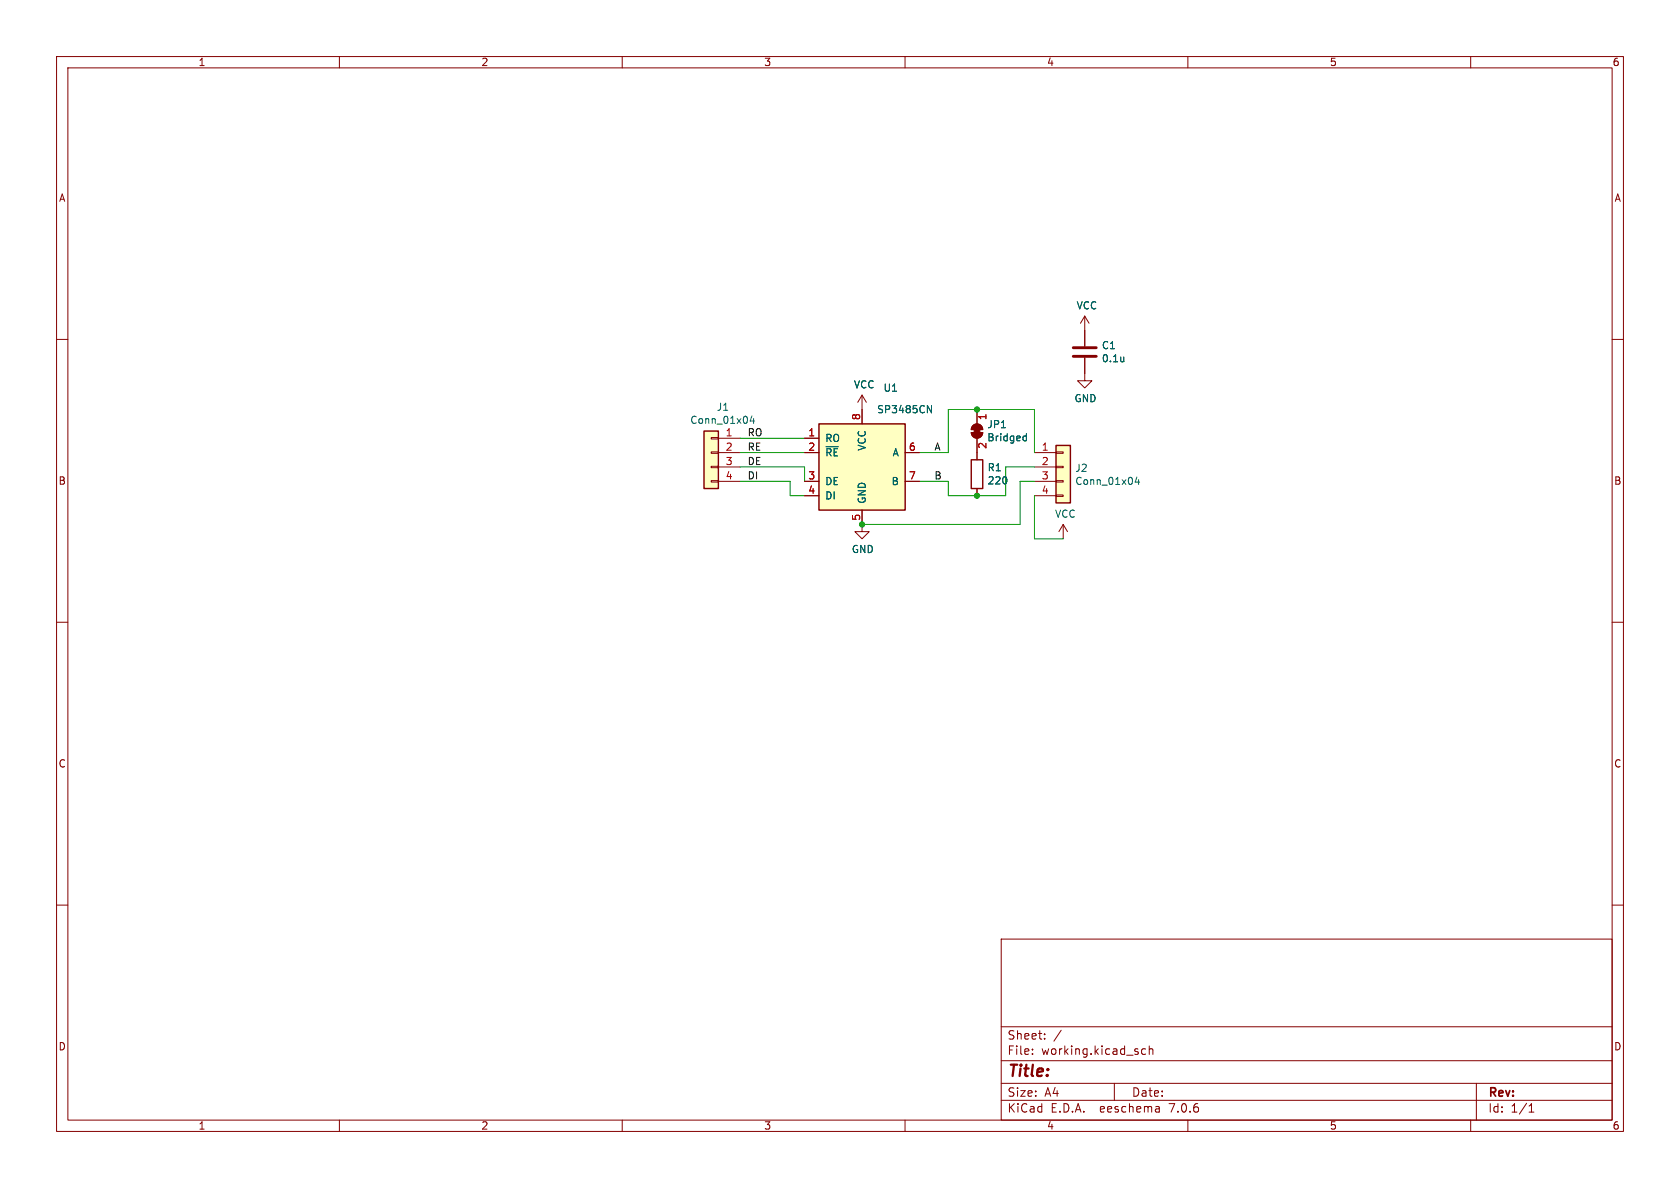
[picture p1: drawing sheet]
(kicad_sch (version 20230121) (generator eeschema)

 (paper "A4")

 (lib_symbols
  (symbol "Connector_Generic:Conn_01x04" (pin_names (offset 1.016) hide) (in_bom yes) (on_board yes)
   (property "Reference" "J" (at 0 5.08 0) (effects (font (size 1.27 1.27))))
   (property "Value" "Conn_01x04" (at 0 -7.62 0) (effects (font (size 1.27 1.27))))
   (property "Footprint" "" (at 0 0 0) (effects (font (size 1.27 1.27)) hide))
   (property "Datasheet" "~" (at 0 0 0) (effects (font (size 1.27 1.27)) hide))
   (symbol "Conn_01x04_1_1"
    (rectangle (start -1.27 -4.953) (end 0 -5.207) (stroke (width 0.1524) (type default)) (fill (type none)))
    (rectangle (start -1.27 -2.413) (end 0 -2.667) (stroke (width 0.1524) (type default)) (fill (type none)))
    (rectangle (start -1.27 0.127) (end 0 -0.127) (stroke (width 0.1524) (type default)) (fill (type none)))
    (rectangle (start -1.27 2.667) (end 0 2.413) (stroke (width 0.1524) (type default)) (fill (type none)))
    (rectangle (start -1.27 3.81) (end 1.27 -6.35) (stroke (width 0.254) (type default)) (fill (type background)))
    (pin passive line (at -5.08 2.54 0) (length 3.81) (name "Pin_1" (effects (font (size 1.27 1.27)))) (number "1" (effects (font (size 1.27 1.27)))))
    (pin passive line (at -5.08 0 0) (length 3.81) (name "Pin_2" (effects (font (size 1.27 1.27)))) (number "2" (effects (font (size 1.27 1.27)))))
    (pin passive line (at -5.08 -2.54 0) (length 3.81) (name "Pin_3" (effects (font (size 1.27 1.27)))) (number "3" (effects (font (size 1.27 1.27)))))
    (pin passive line (at -5.08 -5.08 0) (length 3.81) (name "Pin_4" (effects (font (size 1.27 1.27)))) (number "4" (effects (font (size 1.27 1.27)))))))
  (symbol "Device:C" (pin_numbers hide) (pin_names (offset 0.254)) (in_bom yes) (on_board yes)
   (property "Reference" "C" (at 0.635 2.54 0) (effects (font (size 1.27 1.27)) (justify left)))
   (property "Value" "C" (at 0.635 -2.54 0) (effects (font (size 1.27 1.27)) (justify left)))
   (property "Footprint" "" (at 0.9652 -3.81 0) (effects (font (size 1.27 1.27)) hide))
   (property "Datasheet" "~" (at 0 0 0) (effects (font (size 1.27 1.27)) hide))
   (symbol "C_0_1"
    (polyline (pts (xy -2.032 -0.762) (xy 2.032 -0.762)) (stroke (width 0.508) (type default)) (fill (type none)))
    (polyline (pts (xy -2.032 0.762) (xy 2.032 0.762)) (stroke (width 0.508) (type default)) (fill (type none))))
   (symbol "C_1_1"
    (pin passive line (at 0 3.81 270) (length 2.794) (name "~" (effects (font (size 1.27 1.27)))) (number "1" (effects (font (size 1.27 1.27)))))
    (pin passive line (at 0 -3.81 90) (length 2.794) (name "~" (effects (font (size 1.27 1.27)))) (number "2" (effects (font (size 1.27 1.27)))))))
  (symbol "Device:R" (pin_numbers hide) (pin_names (offset 0)) (in_bom yes) (on_board yes)
   (property "Reference" "R" (at 2.032 0 90) (effects (font (size 1.27 1.27))))
   (property "Value" "R" (at 0 0 90) (effects (font (size 1.27 1.27))))
   (property "Footprint" "" (at -1.778 0 90) (effects (font (size 1.27 1.27)) hide))
   (property "Datasheet" "~" (at 0 0 0) (effects (font (size 1.27 1.27)) hide))
   (symbol "R_0_1"
    (rectangle (start -1.016 -2.54) (end 1.016 2.54) (stroke (width 0.254) (type default)) (fill (type none))))
   (symbol "R_1_1"
    (pin passive line (at 0 3.81 270) (length 1.27) (name "~" (effects (font (size 1.27 1.27)))) (number "1" (effects (font (size 1.27 1.27)))))
    (pin passive line (at 0 -3.81 90) (length 1.27) (name "~" (effects (font (size 1.27 1.27)))) (number "2" (effects (font (size 1.27 1.27)))))))
  (symbol "Interface_UART:SP3485CN" (pin_names (offset 1.016)) (in_bom yes) (on_board yes)
   (property "Reference" "U" (at -7.62 8.89 0) (effects (font (size 1.27 1.27)) (justify left)))
   (property "Value" "SP3485CN" (at 2.54 8.89 0) (effects (font (size 1.27 1.27)) (justify left)))
   (property "Footprint" "Package_SO:SOIC-8_3.9x4.9mm_P1.27mm" (at 26.67 -8.89 0) (effects (font (size 1.27 1.27) italic) hide))
   (property "Datasheet" "http://www.icbase.com/pdf/SPX/SPX00480106.pdf" (at 0 0 0) (effects (font (size 1.27 1.27)) hide))
   (symbol "SP3485CN_0_1"
    (rectangle (start -7.62 7.62) (end 7.62 -7.62) (stroke (width 0.254) (type default)) (fill (type background))))
   (symbol "SP3485CN_1_1"
    (pin output line (at -10.16 5.08 0) (length 2.54) (name "RO" (effects (font (size 1.27 1.27)))) (number "1" (effects (font (size 1.27 1.27)))))
    (pin input line (at -10.16 2.54 0) (length 2.54) (name "~{RE}" (effects (font (size 1.27 1.27)))) (number "2" (effects (font (size 1.27 1.27)))))
    (pin input line (at -10.16 -2.54 0) (length 2.54) (name "DE" (effects (font (size 1.27 1.27)))) (number "3" (effects (font (size 1.27 1.27)))))
    (pin input line (at -10.16 -5.08 0) (length 2.54) (name "DI" (effects (font (size 1.27 1.27)))) (number "4" (effects (font (size 1.27 1.27)))))
    (pin power_in line (at 0 -10.16 90) (length 2.54) (name "GND" (effects (font (size 1.27 1.27)))) (number "5" (effects (font (size 1.27 1.27)))))
    (pin bidirectional line (at 10.16 2.54 180) (length 2.54) (name "A" (effects (font (size 1.27 1.27)))) (number "6" (effects (font (size 1.27 1.27)))))
    (pin bidirectional line (at 10.16 -2.54 180) (length 2.54) (name "B" (effects (font (size 1.27 1.27)))) (number "7" (effects (font (size 1.27 1.27)))))
    (pin power_in line (at 0 10.16 270) (length 2.54) (name "VCC" (effects (font (size 1.27 1.27)))) (number "8" (effects (font (size 1.27 1.27)))))))
  (symbol "Jumper:SolderJumper_2_Bridged" (pin_names (offset 0) hide) (in_bom yes) (on_board yes)
   (property "Reference" "JP" (at 0 2.032 0) (effects (font (size 1.27 1.27))))
   (property "Value" "SolderJumper_2_Bridged" (at 0 -2.54 0) (effects (font (size 1.27 1.27))))
   (property "Footprint" "" (at 0 0 0) (effects (font (size 1.27 1.27)) hide))
   (property "Datasheet" "~" (at 0 0 0) (effects (font (size 1.27 1.27)) hide))
   (symbol "SolderJumper_2_Bridged_0_1"
    (rectangle (start -0.508 0.508) (end 0.508 -0.508) (stroke (width 0) (type default)) (fill (type outline)))
    (arc (start -0.254 1.016) (mid -1.2656 0) (end -0.254 -1.016) (stroke (width 0) (type default)) (fill (type none)))
    (arc (start -0.254 1.016) (mid -1.2656 0) (end -0.254 -1.016) (stroke (width 0) (type default)) (fill (type outline)))
    (polyline (pts (xy -0.254 1.016) (xy -0.254 -1.016)) (stroke (width 0) (type default)) (fill (type none)))
    (polyline (pts (xy 0.254 1.016) (xy 0.254 -1.016)) (stroke (width 0) (type default)) (fill (type none)))
    (arc (start 0.254 -1.016) (mid 1.2656 0) (end 0.254 1.016) (stroke (width 0) (type default)) (fill (type none)))
    (arc (start 0.254 -1.016) (mid 1.2656 0) (end 0.254 1.016) (stroke (width 0) (type default)) (fill (type outline))))
   (symbol "SolderJumper_2_Bridged_1_1"
    (pin passive line (at -3.81 0 0) (length 2.54) (name "A" (effects (font (size 1.27 1.27)))) (number "1" (effects (font (size 1.27 1.27)))))
    (pin passive line (at 3.81 0 180) (length 2.54) (name "B" (effects (font (size 1.27 1.27)))) (number "2" (effects (font (size 1.27 1.27)))))))
  (symbol "power:GND" (power) (pin_names (offset 0)) (in_bom yes) (on_board yes)
   (property "Reference" "#PWR" (at 0 -6.35 0) (effects (font (size 1.27 1.27)) hide))
   (property "Value" "GND" (at 0 -3.81 0) (effects (font (size 1.27 1.27))))
   (property "Footprint" "" (at 0 0 0) (effects (font (size 1.27 1.27)) hide))
   (property "Datasheet" "" (at 0 0 0) (effects (font (size 1.27 1.27)) hide))
   (symbol "GND_0_1"
    (polyline (pts (xy 0 0) (xy 0 -1.27) (xy 1.27 -1.27) (xy 0 -2.54) (xy -1.27 -1.27) (xy 0 -1.27)) (stroke (width 0) (type default)) (fill (type none))))
   (symbol "GND_1_1"
    (pin power_in line (at 0 0 270) (length 0) hide (name "GND" (effects (font (size 1.27 1.27)))) (number "1" (effects (font (size 1.27 1.27)))))))
  (symbol "power:VCC" (power) (pin_names (offset 0)) (in_bom yes) (on_board yes)
   (property "Reference" "#PWR" (at 0 -3.81 0) (effects (font (size 1.27 1.27)) hide))
   (property "Value" "VCC" (at 0 3.81 0) (effects (font (size 1.27 1.27))))
   (property "Footprint" "" (at 0 0 0) (effects (font (size 1.27 1.27)) hide))
   (property "Datasheet" "" (at 0 0 0) (effects (font (size 1.27 1.27)) hide))
   (symbol "VCC_0_1"
    (polyline (pts (xy -0.762 1.27) (xy 0 2.54)) (stroke (width 0) (type default)) (fill (type none)))
    (polyline (pts (xy 0 0) (xy 0 2.54)) (stroke (width 0) (type default)) (fill (type none)))
    (polyline (pts (xy 0 2.54) (xy 0.762 1.27)) (stroke (width 0) (type default)) (fill (type none))))
   (symbol "VCC_1_1"
    (pin power_in line (at 0 0 90) (length 0) hide (name "VCC" (effects (font (size 1.27 1.27)))) (number "1" (effects (font (size 1.27 1.27))))))))

 (junction (at 152.4 92.71) (diameter 0) (color 0 0 0 0))
 (junction (at 172.72 72.39) (diameter 0) (color 0 0 0 0))
 (junction (at 172.72 87.63) (diameter 0) (color 0 0 0 0))

 (wire (pts (xy 139.7 87.63) (xy 142.24 87.63)) (stroke (width 0) (type default)))
 (wire (pts (xy 182.88 85.09) (xy 180.34 85.09)) (stroke (width 0) (type default)))
 (wire (pts (xy 162.56 80.01) (xy 167.64 80.01)) (stroke (width 0) (type default)))
 (wire (pts (xy 162.56 85.09) (xy 167.64 85.09)) (stroke (width 0) (type default)))
 (wire (pts (xy 187.96 95.25) (xy 182.88 95.25)) (stroke (width 0) (type default)))
 (wire (pts (xy 180.34 85.09) (xy 180.34 92.71)) (stroke (width 0) (type default)))
 (wire (pts (xy 167.64 87.63) (xy 172.72 87.63)) (stroke (width 0) (type default)))
 (wire (pts (xy 172.72 87.63) (xy 177.8 87.63)) (stroke (width 0) (type default)))
 (wire (pts (xy 180.34 92.71) (xy 152.4 92.71)) (stroke (width 0) (type default)))
 (wire (pts (xy 142.24 77.47) (xy 130.81 77.47)) (stroke (width 0) (type default)))
 (wire (pts (xy 139.7 85.09) (xy 139.7 87.63)) (stroke (width 0) (type default)))
 (wire (pts (xy 130.81 85.09) (xy 139.7 85.09)) (stroke (width 0) (type default)))
 (wire (pts (xy 167.64 85.09) (xy 167.64 87.63)) (stroke (width 0) (type default)))
 (wire (pts (xy 177.8 87.63) (xy 177.8 82.55)) (stroke (width 0) (type default)))
 (wire (pts (xy 182.88 72.39) (xy 182.88 80.01)) (stroke (width 0) (type default)))
 (wire (pts (xy 177.8 82.55) (xy 182.88 82.55)) (stroke (width 0) (type default)))
 (wire (pts (xy 142.24 85.09) (xy 142.24 82.55)) (stroke (width 0) (type default)))
 (wire (pts (xy 167.64 72.39) (xy 172.72 72.39)) (stroke (width 0) (type default)))
 (wire (pts (xy 172.72 72.39) (xy 182.88 72.39)) (stroke (width 0) (type default)))
 (wire (pts (xy 182.88 95.25) (xy 182.88 87.63)) (stroke (width 0) (type default)))
 (wire (pts (xy 130.81 80.01) (xy 142.24 80.01)) (stroke (width 0) (type default)))
 (wire (pts (xy 167.64 80.01) (xy 167.64 72.39)) (stroke (width 0) (type default)))
 (wire (pts (xy 142.24 82.55) (xy 130.81 82.55)) (stroke (width 0) (type default)))

 (label "A" (at 165.1 80.01 0) (effects (font (size 1.27 1.27)) (justify left bottom)))
 (label "B" (at 165.1 85.09 0) (effects (font (size 1.27 1.27)) (justify left bottom)))
 (label "DE" (at 132.08 82.55 0) (effects (font (size 1.27 1.27)) (justify left bottom)))
 (label "RE" (at 132.08 80.01 0) (effects (font (size 1.27 1.27)) (justify left bottom)))
 (label "RO" (at 132.08 77.47 0) (effects (font (size 1.27 1.27)) (justify left bottom)))
 (label "DI" (at 132.08 85.09 0) (effects (font (size 1.27 1.27)) (justify left bottom)))

 (symbol (lib_id "Interface_UART:SP3485CN") (at 152.4 82.55 0) (unit 1) (in_bom yes) (on_board yes) (dnp no)
  (property "Reference" "U1" (at 157.48 68.58 0) (effects (font (size 1.27 1.27))))
  (property "Value" "SP3485CN" (at 160.02 72.39 0) (effects (font (size 1.27 1.27))))
  (property "Footprint" "Package_SO:SOIC-8_3.9x4.9mm_P1.27mm" (at 179.07 91.44 0) (effects (font (size 1.27 1.27) italic) hide))
  (property "Datasheet" "http://www.icbase.com/pdf/SPX/SPX00480106.pdf" (at 152.4 82.55 0) (effects (font (size 1.27 1.27)) hide)) (pin "1") (pin "2") (pin "3") (pin "4") (pin "5") (pin "6") (pin "7") (pin "8"))

 (symbol (lib_id "Connector_Generic:Conn_01x04") (at 125.73 80.01 0) (mirror y) (unit 1) (in_bom yes) (on_board yes) (dnp no)
  (property "Reference" "J1" (at 127.8128 71.9582 0) (effects (font (size 1.27 1.27))))
  (property "Value" "Conn_01x04" (at 127.8128 74.2696 0) (effects (font (size 1.27 1.27))))
  (property "Footprint" "my-kicad-footprints:Pin_1x04_P2.54mm_nosilk" (at 125.73 80.01 0) (effects (font (size 1.27 1.27)) hide))
  (property "Datasheet" "~" (at 125.73 80.01 0) (effects (font (size 1.27 1.27)) hide)) (pin "1") (pin "2") (pin "3") (pin "4"))

 (symbol (lib_id "Connector_Generic:Conn_01x04") (at 187.96 82.55 0) (unit 1) (in_bom yes) (on_board yes) (dnp no)
  (property "Reference" "J2" (at 189.992 82.7532 0) (effects (font (size 1.27 1.27)) (justify left)))
  (property "Value" "Conn_01x04" (at 189.992 85.0646 0) (effects (font (size 1.27 1.27)) (justify left)))
  (property "Footprint" "my-kicad-footprints:Pin_1x04_P2.54mm_nosilk" (at 187.96 82.55 0) (effects (font (size 1.27 1.27)) hide))
  (property "Datasheet" "~" (at 187.96 82.55 0) (effects (font (size 1.27 1.27)) hide)) (pin "1") (pin "2") (pin "3") (pin "4"))

 (symbol (lib_id "power:GND") (at 152.4 92.71 0) (unit 1) (in_bom yes) (on_board yes) (dnp no)
  (property "Reference" "#PWR0101" (at 152.4 99.06 0) (effects (font (size 1.27 1.27)) hide))
  (property "Value" "GND" (at 152.527 97.1042 0) (effects (font (size 1.27 1.27))))
  (property "Footprint" "" (at 152.4 92.71 0) (effects (font (size 1.27 1.27)) hide))
  (property "Datasheet" "" (at 152.4 92.71 0) (effects (font (size 1.27 1.27)) hide)) (pin "1"))

 (symbol (lib_id "Device:R") (at 172.72 83.82 0) (unit 1) (in_bom yes) (on_board yes) (dnp no)
  (property "Reference" "R1" (at 174.498 82.6516 0) (effects (font (size 1.27 1.27)) (justify left)))
  (property "Value" "220" (at 174.498 84.963 0) (effects (font (size 1.27 1.27)) (justify left)))
  (property "Footprint" "Resistor_SMD:R_0402_1005Metric" (at 170.942 83.82 90) (effects (font (size 1.27 1.27)) hide))
  (property "Datasheet" "~" (at 172.72 83.82 0) (effects (font (size 1.27 1.27)) hide)) (pin "1") (pin "2"))

 (symbol (lib_id "power:VCC") (at 152.4 72.39 0) (unit 1) (in_bom yes) (on_board yes) (dnp no)
  (property "Reference" "#PWR0102" (at 152.4 76.2 0) (effects (font (size 1.27 1.27)) hide))
  (property "Value" "VCC" (at 152.781 67.9958 0) (effects (font (size 1.27 1.27))))
  (property "Footprint" "" (at 152.4 72.39 0) (effects (font (size 1.27 1.27)) hide))
  (property "Datasheet" "" (at 152.4 72.39 0) (effects (font (size 1.27 1.27)) hide)) (pin "1"))

 (symbol (lib_id "power:VCC") (at 187.96 95.25 0) (unit 1) (in_bom yes) (on_board yes) (dnp no)
  (property "Reference" "#PWR0103" (at 187.96 99.06 0) (effects (font (size 1.27 1.27)) hide))
  (property "Value" "VCC" (at 188.341 90.8558 0) (effects (font (size 1.27 1.27))))
  (property "Footprint" "" (at 187.96 95.25 0) (effects (font (size 1.27 1.27)) hide))
  (property "Datasheet" "" (at 187.96 95.25 0) (effects (font (size 1.27 1.27)) hide)) (pin "1"))

 (symbol (lib_id "Jumper:SolderJumper_2_Bridged") (at 172.72 76.2 270) (unit 1) (in_bom yes) (on_board yes) (dnp no)
  (property "Reference" "JP1" (at 174.4472 75.0316 90) (effects (font (size 1.27 1.27)) (justify left)))
  (property "Value" "Bridged" (at 174.4472 77.343 90) (effects (font (size 1.27 1.27)) (justify left)))
  (property "Footprint" "my-kicad-footprints:SolderJumper-2_P1.3mm_Bridged_RoundedPad1.0x1.5mm" (at 172.72 76.2 0) (effects (font (size 1.27 1.27)) hide))
  (property "Datasheet" "~" (at 172.72 76.2 0) (effects (font (size 1.27 1.27)) hide)) (pin "1") (pin "2"))

 (symbol (lib_id "Device:C") (at 191.77 62.23 0) (unit 1) (in_bom yes) (on_board yes) (dnp no)
  (property "Reference" "C1" (at 194.691 61.0616 0) (effects (font (size 1.27 1.27)) (justify left)))
  (property "Value" "0.1u" (at 194.691 63.373 0) (effects (font (size 1.27 1.27)) (justify left)))
  (property "Footprint" "Capacitor_SMD:C_0402_1005Metric" (at 192.7352 66.04 0) (effects (font (size 1.27 1.27)) hide))
  (property "Datasheet" "~" (at 191.77 62.23 0) (effects (font (size 1.27 1.27)) hide)) (pin "1") (pin "2"))

 (symbol (lib_id "power:GND") (at 191.77 66.04 0) (unit 1) (in_bom yes) (on_board yes) (dnp no)
  (property "Reference" "#PWR0104" (at 191.77 72.39 0) (effects (font (size 1.27 1.27)) hide))
  (property "Value" "GND" (at 191.897 70.4342 0) (effects (font (size 1.27 1.27))))
  (property "Footprint" "" (at 191.77 66.04 0) (effects (font (size 1.27 1.27)) hide))
  (property "Datasheet" "" (at 191.77 66.04 0) (effects (font (size 1.27 1.27)) hide)) (pin "1"))

 (symbol (lib_id "power:VCC") (at 191.77 58.42 0) (unit 1) (in_bom yes) (on_board yes) (dnp no)
  (property "Reference" "#PWR0105" (at 191.77 62.23 0) (effects (font (size 1.27 1.27)) hide))
  (property "Value" "VCC" (at 192.151 54.0258 0) (effects (font (size 1.27 1.27))))
  (property "Footprint" "" (at 191.77 58.42 0) (effects (font (size 1.27 1.27)) hide))
  (property "Datasheet" "" (at 191.77 58.42 0) (effects (font (size 1.27 1.27)) hide)) (pin "1"))

 (sheet_instances (path "" (page "1"))))
